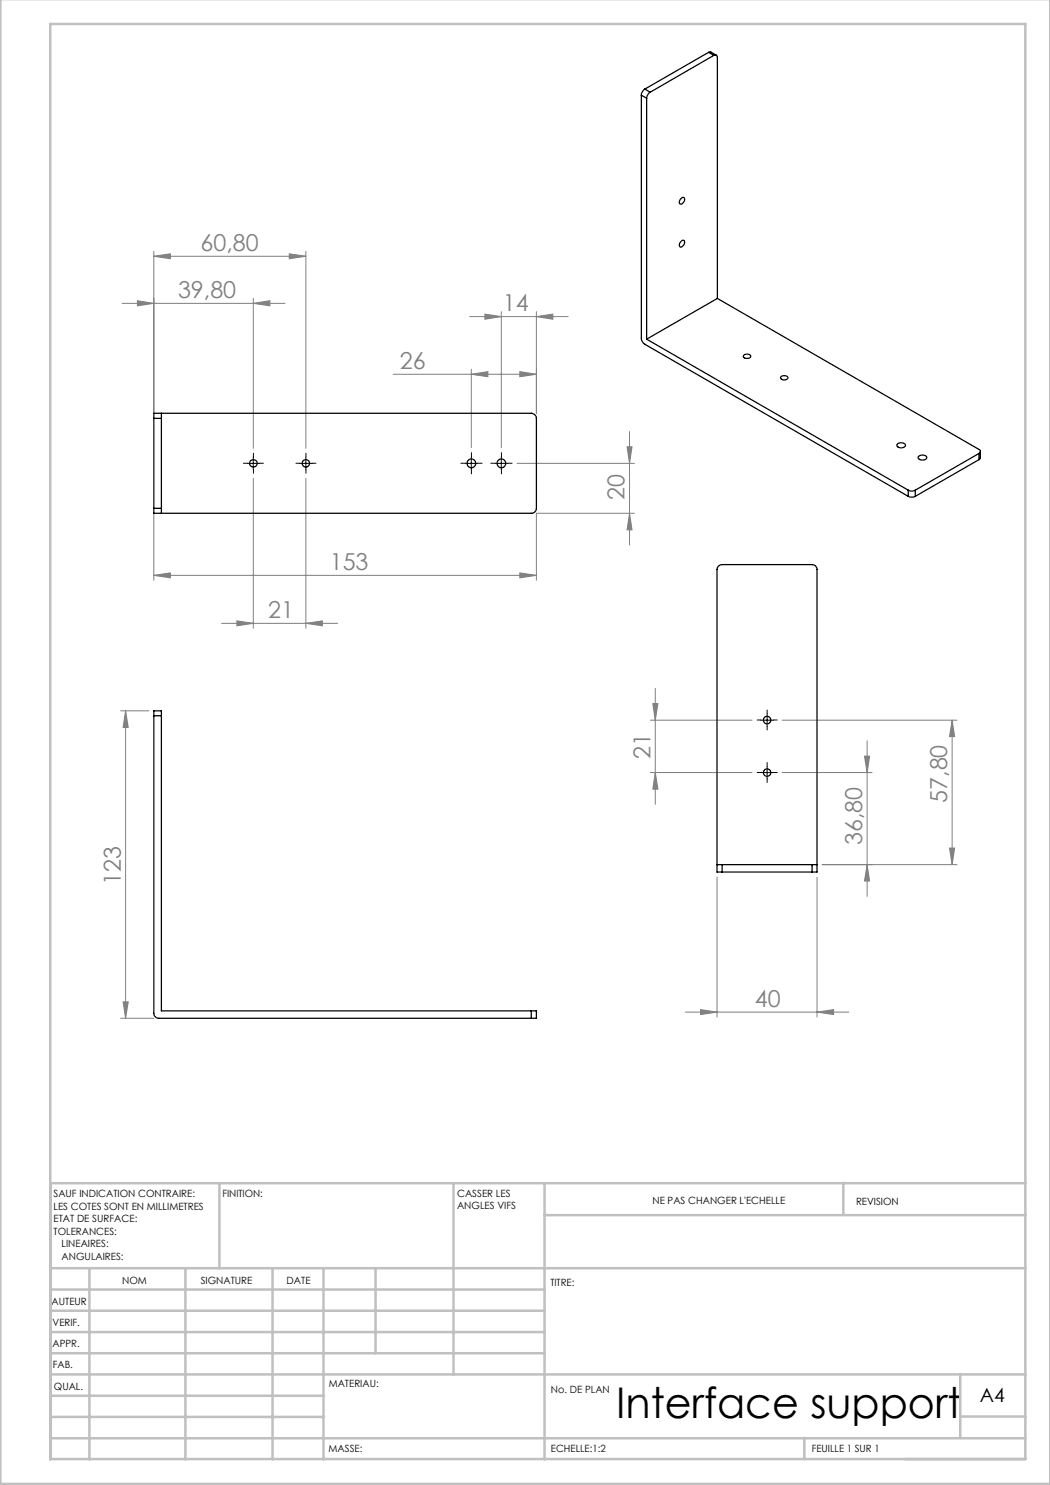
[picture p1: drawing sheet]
<svg xmlns="http://www.w3.org/2000/svg" width="210mm" height="297mm" viewBox="0 0 210 297" stroke-linecap="round" stroke-linejoin="round" font-family="sans-serif">
<g fill="none" stroke="#808080" stroke-width=".2">
<path d="M30.8 51.3l3.3-.5v.9zM30.8 50.3v32.4M30.8 51.3h30.4M50.7 59.7v30M57.9 50.8l3.3 .5-3.3 .4zM61.2 50.3v39.4M24.4 60.7h32.6M27.5 60.1l3.3 .6-3.3 .5zM50.7 60.7l3.3-.6v1.1zM78.6 74.9h28.7M93.9 63.3h19.7M94.3 74.9l3.3-.6v1z"/>
<path d="M94.3 73.8v15.7M97 62.8l3.3 .5-3.3 .5zM100.3 62.3v27.2M104 74.3l3.3 .6-3.3 .4zM107.3 63.3l3.3-.5v1zM107.3 62.3v20.4M50.7 95.7v30M61.2 95.7v30M103.4 92.7h23.5M125.4 89.4h1l-.5 3.3zM125.9 86.3v22.7M30.8 115.1l3.3-.5v1z"/>
<path d="M30.8 102.7v13.4M30.8 115.1h76.5M104 114.6l3.3 .5-3.3 .5zM125.9 102.7l.5 3.3h-1zM126.9 102.7h-19.6v13.4M44.3 124.7h23.2M47.4 124.2l3.3 .5-3.3 .5zM61.2 124.7l3.3-.5v1zM131.1 137.7v23.2M24.1 142.2h5.7M25.1 142.2l.5 3.3h-1zM25.1 142.2v61.5"/>
<path d="M130.1 154.5h20.3M130.1 144h20.3M130.6 140.7h1l-.5 3.3zM131.1 154.5l.5 3.3h-1zM156.4 154.5h18M156.4 144h35M172.9 151.2h1l-.5 3.3zM173.4 148.2v31.1M190.4 144v28.9M190.4 144l.5 3.3h-1zM143.4 175.4v28M163.4 175.4v28"/>
<path d="M164.4 172.9h27M173.4 172.9l.5 3.3h-1zM189.9 169.6h1l-.5 3.3zM24.1 203.7h6.7M24.6 200.4h1l-.5 3.3zM137.1 202.4h32.7M140.1 201.9l3.3 .5-3.3 .5zM163.4 202.4l3.3-.5v1z"/>
</g>
<g fill="none" stroke="#000" stroke-width=".2" stroke-dasharray="30.5 1.3 1.3 1.3">
<path d="M49.4 92.7h-.7M50.7 91.4v-.7M50.7 93.9v.8M51.9 92.7h.8M59.9 92.7h-.7M61.2 91.4v-.7M61.2 93.9v.8M62.4 92.7h.8M93 92.7h-.8M94.3 91.4v-.9M94.3 93.9v.9M95.5 92.7h.9"/>
<path d="M99 92.7h-.8M100.3 91.4v-.9M100.3 93.9v.9M101.5 92.7h.9M152.2 154.5h-.8M152.2 144h-.8M153.4 153.3v-.8M153.4 155.8v.7M153.4 142.8v-.8M153.4 145.3v.7M154.7 154.5h.7M154.7 144h.7"/>
</g>
<path d="M49.4 92.7h2.5M50.7 91.4v2.5M59.9 92.7h2.5M61.2 91.4v2.5M93 92.7h2.5M94.3 91.4v2.5M99 92.7h2.5M100.3 91.4v2.5M152.2 154.5h2.5M152.2 144h2.5M153.4 142.8v2.5M153.4 153.3v2.5" fill="none" stroke="#000" stroke-width=".2"/>
<g fill="none" stroke="#c0c0c0" stroke-width=".5">
<path d="M.1 -.1v296.9h209.9v-296.9M10.1 4.8h195v287h-195zM43.9 236.6v17M90.7 236.6v38.3M108.9 236.6v55.3M168.7 236.6v6.3M205.1 236.6h-195v55.3M10.1 253.6h195M10.1 257.9h98.8M17.9 253.6v38.3M37.1 253.6v38.3M54.5 253.6v38.3"/>
<path d="M64.7 253.6v38.3M75.1 253.6v17M108.9 243h96.2M10.1 270.6h98.8M10.1 266.4h98.8M10.1 262.1h98.8M10.1 279.1h54.6M10.1 274.9h195M192.1 274.8v12.7M10.1 287.7h195M10.1 283.4h54.6M160.9 287.5v4.3"/>
<path d="M192.1 283.3h13"/>
</g>
<g fill="#808080">
<path d="M30.8 115.1l3.3-.5v1zM104 114.6l3.3 .5-3.3 .5zM27.5 60.1l3.3 .6-3.3 .5zM50.7 60.7l3.3-.6v1.1zM30.8 51.3l3.3-.5v.9zM57.9 50.8l3.3 .5-3.3 .4zM97 62.8l3.3 .5-3.3 .5zM107.3 63.3l3.3-.5v1zM94.3 74.9l3.3-.6v1zM104 74.3l3.3 .6-3.3 .4zM47.4 124.2l3.3 .5-3.3 .5zM61.2 124.7l3.3-.5v1z"/>
<path d="M173.4 172.9l.5 3.3h-1zM172.9 151.2h1l-.5 3.3zM189.9 169.6h1l-.5 3.3zM190.4 144l.5 3.3h-1z"/>
<path d="M25.1 142.2l.5 3.3h-1zM24.6 200.4h1l-.5 3.3zM130.6 140.7h1l-.5 3.3zM131.1 154.5l.5 3.3h-1z"/>
<path d="M125.4 89.4h1l-.5 3.3zM125.9 102.7l.5 3.3h-1z"/>
<path d="M140.1 201.9l3.3 .5-3.3 .5zM163.4 202.4l3.3-.5v1z"/>
</g>
<g fill="none" stroke="#000" stroke-width=".25">
<path d="M128.3 19v48.6a1.6 1.6 0 0 0 .7 1.3l52.6 30.4M128.3 19l1 .6M129 17.8a1.6 1.6 0 0 0-.7 1.2M129 17.8l1 .6M129.3 19.6v48.2M130 18.4a1.62 1.62 0 0 0-.7 1.2M141.7 10.5l.4-.1 1.2 .6M141.7 10.5l1.1 .6M141.7 10.5l-12.7 7.3M142.8 11.1a.44 .44 0 0 1 .5-.1 .44 .44 0 0 1 .2 .5v48.2M142.8 11.1l-12.8 7.3M136.2 39.7l.5-.2a.8 .8 0 0 1 .1 .9 .8 .8 0 0 1-.8 .4l-.1-.6z"/>
<path d="M136.2 48.3l.5-.3a.8 .8 0 0 1 .1 1 .8 .8 0 0 1-.8 .4l-.1-.6zM143.5 59.7l52.3 30.2a.43 .43 0 0 1 .3 .4 .43 .43 0 0 1-.3 .4M143.5 59.7l-14.2 8.1M129.3 67.8l52.3 30.2M148.9 70.9a.82 .82 0 0 1 1.2 .4 .86 .86 0 0 1-1.4-.1zM156.2 75.3a.9 .9 0 0 1 1.4 .3 .85 .85 0 0 1-1.5-.1zM30.8 83.7v-1h75.5a1.09 1.09 0 0 1 1 1v18a1.02 1.02 0 0 1-1 1h-75.5v-1M30.8 83.7v18M30.8 83.7h1.5M32.3 82.7v1M32.3 83.7v18M179.5 88.8a1.09 1.09 0 0 1 1.6 .3 1.03 1.03 0 0 1-1.7-.1z"/>
<path d="M181.6 99.3a1.5 1.5 0 0 0 1.5 0M181.6 98a1.5 1.5 0 0 0 1.5 0M181.6 98v1.3M183.1 98v1.3M183.7 91.3a1.03 1.03 0 0 1 1.6 .2 1 1 0 0 1-1.7 0zM195.8 90.7l-12.7 7.3M195.8 90.7v1.2M195.8 91.9l-12.7 7.4M196.1 90.3v1.3l-.3 .3M30.8 101.7h1.5M32.3 101.7v1M30.8 143.2v59.5a1.02 1.02 0 0 0 1 1h74.5"/>
<path d="M30.8 143.2v-1h1.5v1M30.8 143.2h1.5M32.3 143.2v59h74M143.4 172.9h1M144.4 174.4h-1v-60.5a1.02 1.02 0 0 1 1-1h18a.96 .96 0 0 1 1 1v60.5h-1M144.4 172.9v1.5M144.4 172.9h18M144.4 174.4h18M162.4 172.9h1M162.4 172.9v1.5M106.3 202.2h1v1.5h-1M106.3 202.2v1.5"/>
<circle cx="50.7" cy="92.7" r=".76"/>
<circle cx="61.2" cy="92.7" r=".75"/>
<circle cx="94.3" cy="92.7" r=".88"/>
<circle cx="100.3" cy="92.7" r=".87"/>
<circle cx="153.4" cy="144" r=".76"/>
<circle cx="153.4" cy="154.5" r=".75"/>
</g>
<text font-size="8.5" x="123.2" y="283.5">Interface support</text>
<g font-size="4.7" fill="#808080">
<text x="40.1" y="50.2">60,80</text>
<text x="35.6" y="59.6">39,80</text>
<text x="100.6" y="62.3">14</text>
<text x="79.9" y="73.8">26</text>
<text x="124.9" y="99.9" transform="rotate(-90 124.9 99.9)">20</text>
<text x="65.9" y="114">153</text>
<text x="53.6" y="123.6">21</text>
<text x="130.1" y="151.7" transform="rotate(-90 130.1 151.7)">21</text>
<text x="189.4" y="160.6" transform="rotate(-90 189.4 160.6)">57,80</text>
<text x="172.4" y="169.1" transform="rotate(-90 172.4 169.1)">36,80</text>
<text x="24.1" y="177.1" transform="rotate(-90 24.1 177.1)">123</text>
<text x="151" y="201.4">40</text>
</g>
<text font-size="3.9" x="196" y="280.4">A4</text>
<g font-size="2">
<text x="10.7" y="239.5">SAUF INDICATION CONTRAIRE:</text>
<text x="44.5" y="239.5">FINITION:</text>
<text x="91.4" y="239.4">CASSER LES</text>
<text x="10.7" y="242">LES COTES SONT EN MILLIMETRES</text>
<text x="10.7" y="244.5">ETAT DE SURFACE:</text>
<text x="91.4" y="241.9">ANGLES VIFS</text>
<text x="130.5" y="240.8">NE PAS CHANGER L'ECHELLE</text>
<text x="171.2" y="241">REVISION</text>
<text x="10.7" y="247">TOLERANCES:</text>
<text x="12.3" y="249.5">LINEAIRES:</text>
<text x="12.3" y="252">ANGULAIRES:</text>
<text x="24.4" y="256.9">NOM</text>
<text x="40.1" y="256.8">SIGNATURE</text>
<text x="57.3" y="256.8">DATE</text>
<text x="110.1" y="257.1">TITRE:</text>
<text x="10.3" y="260.9">AUTEUR</text>
<text x="10.5" y="269.3">APPR.</text>
<text x="10.5" y="265.2">VERIF.</text>
<text x="10.6" y="273.6">FAB.</text>
<text x="10.8" y="278">QUAL.</text>
<text x="65.8" y="277.4">MATERIAU:</text>
<text x="110.2" y="278.5">No. DE PLAN</text>
<text x="65.7" y="290.4">MASSE:</text>
<text x="110.2" y="290.5">ECHELLE:1:2</text>
<text x="162.4" y="290.4">FEUILLE 1 SUR 1</text>
</g>
</svg>
